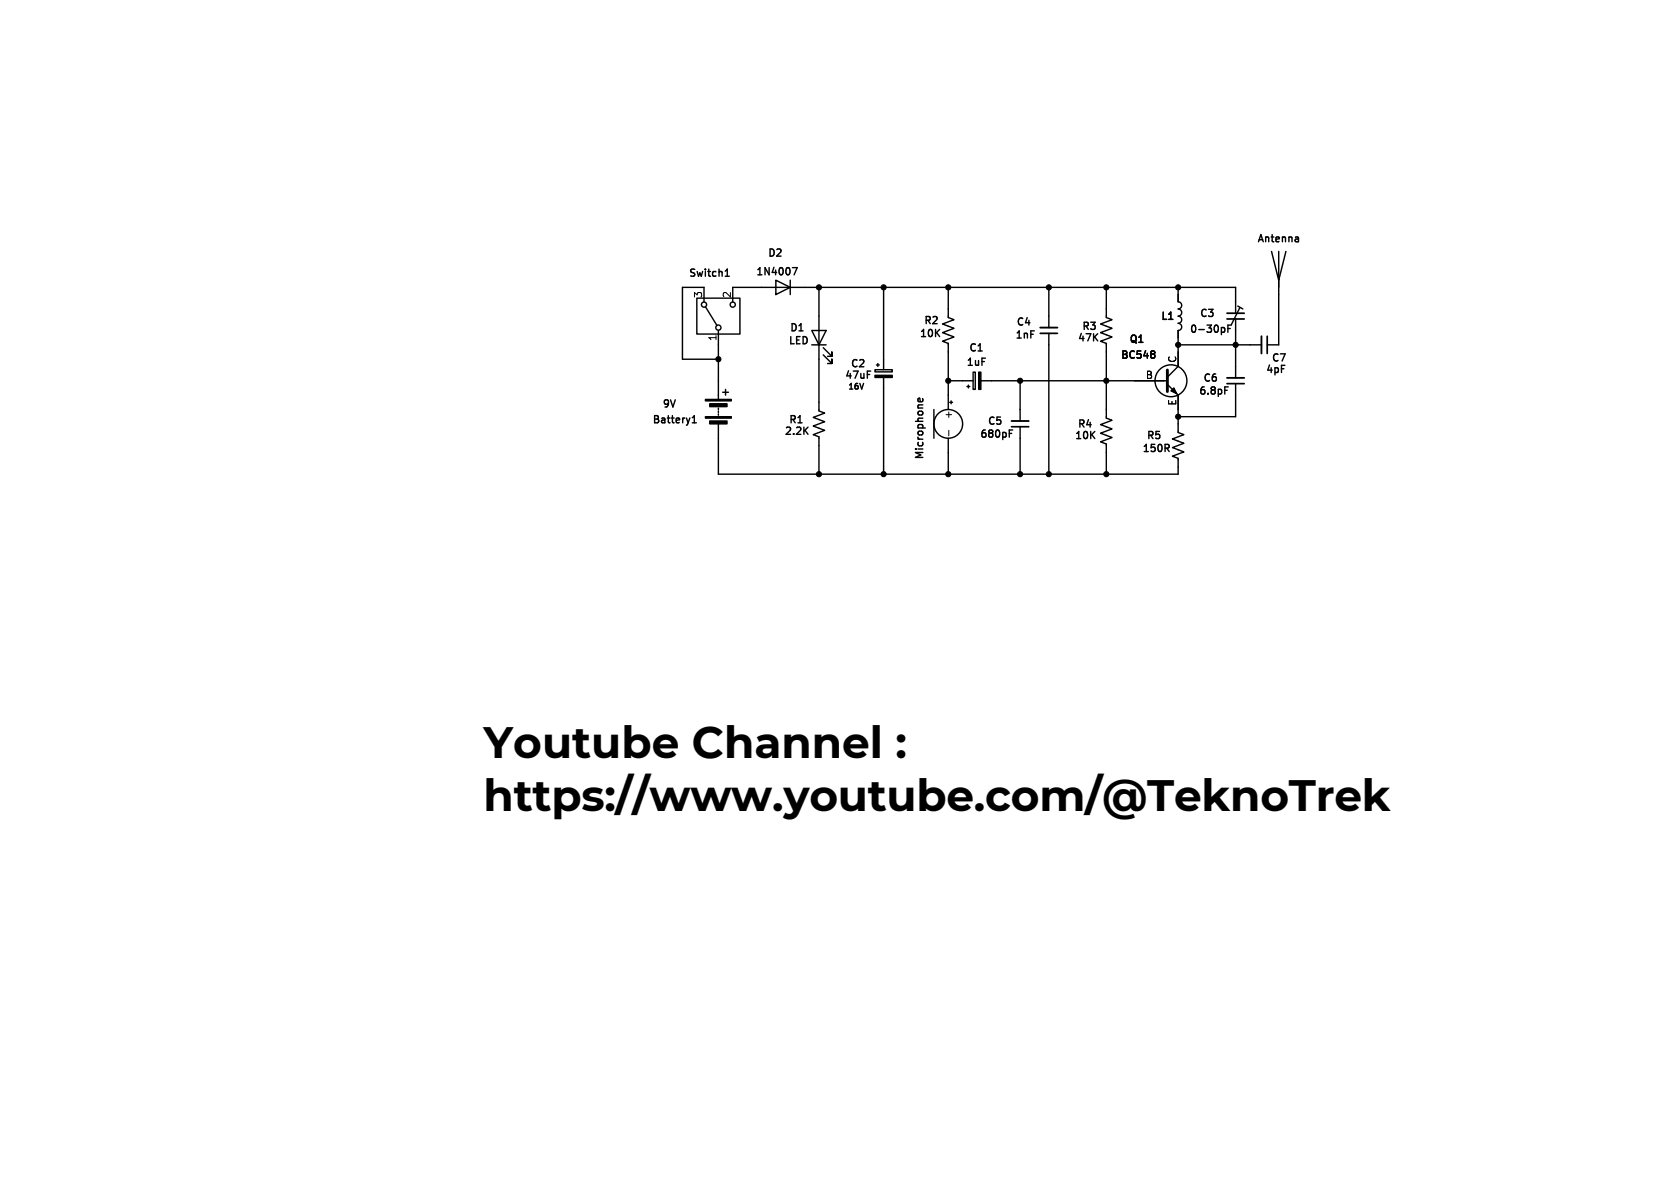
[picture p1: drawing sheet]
<svg xmlns="http://www.w3.org/2000/svg" width="297mm" height="210mm" viewBox="0 0 297 210" stroke-linecap="round" stroke-linejoin="round" font-family="sans-serif">
<g fill="none" stroke="#000" stroke-width=".25">
<path d="M123.2 52.7h7.6v6.4h-7.6zM124.5 53.3v-2.5h-3.9v12.7h6.4M124.7 54.2l2 3.3M127 58.4v12.2M128.2 48.8h.7M128.2 47.9l.4-.3v1.2M129.5 53.3v-2.5h88.9v4.6M137.2 49.5l2.5 1.3-2.5 1.3zM139.7 49.5v2.6M140.1 47.3h.8l-.5 1.3M143.5 58.4h2.5l-1.2 2.6zM144.8 50.8v21.8l1 .4-2 .8 2 .7-2 .8 2 .8-2 .7 1 .4v6.6"/>
<path d="M156.2 50.8v14.6M167.6 50.8v5.3l1.1 .4-2.1 .8 2.1 .7-2.1 .8 2.1 .8-2.1 .7 1 .4v11.7M185.4 50.8v7.1M185.4 58.9v24.9M195.6 50.8v5.3l1 .4-2 .8 2 .7-2 .8 2 .8-2 .7 1 .4v13.2l1 .4-2 .8 2 .7-2 .8 2 .7-2 .8 1 .4v5.3M206.6 56.5h.7M208.3 55.9a.64 .64 0 0 1 .6 .6 .64 .64 0 0 1-.6 .7 .63 .63 0 0 1 .6 .6 .63 .63 0 0 1-.6 .6v6.4l-1.9 1.9M208.3 50.8v2.5a.64 .64 0 0 1 .6 .7 .64 .64 0 0 1-.6 .6 .63 .63 0 0 1 .6 .6 .63 .63 0 0 1-.6 .7M216.3 57.9l.2 .2v.4l-.2 .2M217.1 58.1h.4M217.7 57.5h-.6v1.2M218.4 56.4v10.4"/>
<path d="M218.8 54.1l.9 .5M219.2 54.4l-1.5 3M224.8 44.5l1.3 5 1.2-5M226.1 44.5v16.5h-2.1M229.1 41.9l.4 .1 .1 .7M229.6 42.7h-.5M229.6 42.2l-.5 .1M122.4 74.7h.7M122.4 73.8l.3-.3v1.2M127 72.1v.3M127 72.6v.3M127 73.2v.2"/>
<path d="M127.8 69.3h1M128.3 68.8v1.1M142.3 76l.5 .8M142.8 75.5l-.7 .7M143.5 61h2.5M145.5 62.7l1.6 1.6v-.8v.8h-.8M145.5 61.5l1.6 1.5v-.8v.8h-.8M152.7 67.8l-.4 1M153.3 65.6h.6M154.7 65.4h3v.3h-3zM154.9 64.5h.5M155.2 64.3v.5"/>
<path d="M156.2 66.7v17.1M163.1 70.5v.3l-.1 .2h-.7v-.5l.3-.1 .1 .6M165.1 72.4v5.1M167.6 67.3h4.4M167.6 77.5v6.3M167.9 71.1h.5M168.1 70.9v.5M170.9 68.3h.5M171.2 68.1v.5M172 65.8h.4v3h-.4zM173.4 67.3h33M178.4 76.6h.4"/>
<path d="M178.4 76h.6M180.3 67.3v7.1M180.3 75.4v8.4M203.9 62l.3 .3-.3 .3 .2 .1 .1 .4-.3 .2M206.3 79.2l.4 .6M206.4 67.9l1.9 2v6.6l1 .3-2 .8 2 .8-2 .7 2 .8-2 .7 1 .4v2.8h-81.3v-8.9M206.5 78.6l.2 .2-.1 .3-.1 .1M208.3 61h14.7M216.5 69h.4M216.5 68.4h.6M218.4 67.8v5.9h-10.1"/>
<circle cx="124.5" cy="53.8" r=".46"/>
<circle cx="127" cy="57.9" r=".46"/>
<circle cx="129.5" cy="53.8" r=".46"/>
<circle cx="167.6" cy="74.9" r="2.54"/>
<circle cx="207" cy="67.3" r="2.82"/>
</g>
<path d="M206.4 65.4v3.8" fill="none" stroke="#000" stroke-width=".51"/>
<path d="M124.7 73.7h4.6v.2h-4.6zM124.7 70.6h4.6v.3h-4.6zM125.5 74.4h3v.5h-3zM125.5 71.4h3v.5h-3zM154.7 66.3h3v.4h-3zM173 65.8h.4v3h-.4zM207 69.1l.5-.5 .5 1z" fill="#000" stroke="#000" stroke-width=".25"/>
<path d="M183.9 57.9h3M223 59.4v3.1M178.8 74.4h3.1M216.9 66.8h3.1" fill="none" stroke="#000" stroke-width=".33"/>
<path d="M183.9 58.9h3M216.9 56.4h3.1M216.9 55.4h3.1M224 59.4v3.1M178.8 75.4h3.1M216.9 67.8h3.1" fill="none" stroke="#000" stroke-width=".3"/>
<path d="M167.7 76.1v.9" fill="none" stroke="#000" stroke-width=".18"/>
<g fill="#000" stroke="#000" stroke-width=".18">
<circle cx="144.8" cy="50.8" r=".46"/>
<circle cx="156.2" cy="50.8" r=".46"/>
<circle cx="167.6" cy="50.8" r=".46"/>
<circle cx="185.4" cy="50.8" r=".46"/>
<circle cx="195.6" cy="50.8" r=".46"/>
<circle cx="208.3" cy="50.8" r=".46"/>
<circle cx="127" cy="63.5" r=".46"/>
<circle cx="167.6" cy="67.3" r=".46"/>
<circle cx="180.3" cy="67.3" r=".46"/>
<circle cx="195.6" cy="67.3" r=".46"/>
<circle cx="208.3" cy="73.7" r=".46"/>
<circle cx="208.3" cy="61" r=".46"/>
<circle cx="218.4" cy="61" r=".46"/>
<circle cx="144.8" cy="83.8" r=".46"/>
<circle cx="156.2" cy="83.8" r=".46"/>
<circle cx="167.6" cy="83.8" r=".46"/>
<circle cx="180.3" cy="83.8" r=".46"/>
<circle cx="185.4" cy="83.8" r=".46"/>
<circle cx="195.6" cy="83.8" r=".46"/>
</g>
<g font-size="7.8">
<text x="85.5" y="134">Youtube Channel :</text>
<text x="85.5" y="143.3">https://www.youtube.com/@TeknoTrek</text>
</g>
<g font-size="1.8">
<text x="135.6" y="45.7">D2</text>
<text x="222.1" y="43.2">Antenna</text>
<text x="121.6" y="49.3">Switch1</text>
<text x="124.2" y="52.8" transform="rotate(-90 124.2 52.8)">3</text>
<text x="129.3" y="52.8" transform="rotate(-90 129.3 52.8)">2</text>
<text x="133.5" y="49">1N4007</text>
<text x="139.5" y="58.9">D1</text>
<text x="162.4" y="59.9">10K</text>
<text x="163.2" y="57.7">R2</text>
<text x="179.5" y="57.9">C4</text>
<text x="191.1" y="58.7">R3</text>
<text x="205.1" y="56.9">L1</text>
<text x="210.2" y="59.2">0-30pF</text>
<text x="212" y="56.4">C3</text>
<text x="126.7" y="60.4" transform="rotate(-90 126.7 60.4)">1</text>
<text x="139.3" y="61.2">LED</text>
<text x="150.2" y="65.3">C2</text>
<text x="170.7" y="65">1uF</text>
<text x="171.2" y="62.5">C1</text>
<text x="179.3" y="60.2">1nF</text>
<text x="190.4" y="60.7">47K</text>
<text x="198" y="63.7">BC548</text>
<text x="199.5" y="61">Q1</text>
<text x="208" y="64.2" transform="rotate(-90 208 64.2)">C</text>
<text x="224.7" y="64.3">C7</text>
<text x="149.2" y="67.3">47uF</text>
<text x="202.5" y="67.1">B</text>
<text x="208" y="71.8" transform="rotate(-90 208 71.8)">E</text>
<text x="211.8" y="70.1">6.8pF</text>
<text x="212.6" y="67.8">C6</text>
<text x="223.6" y="66.3">4pF</text>
<text x="115.2" y="75.2">Battery1</text>
<text x="117" y="72.4">9V</text>
<text x="138.5" y="77.2">2.2K</text>
<text x="139.3" y="75.2">R1</text>
<text x="168.5" y="74.2" transform="rotate(-90 168.5 74.2)">+</text>
<text x="173.1" y="77.7">680pF</text>
<text x="174.5" y="75.4">C5</text>
<text x="189.9" y="78">10K</text>
<text x="190.4" y="75.9">R4</text>
<text x="202.6" y="78">R5</text>
<text x="163.6" y="81.4" transform="rotate(-90 163.6 81.4)">Microphone</text>
<text x="201.8" y="80.3">150R</text>
</g>
<text font-size="1.4" x="149.7" y="69.2">16V</text>
</svg>
